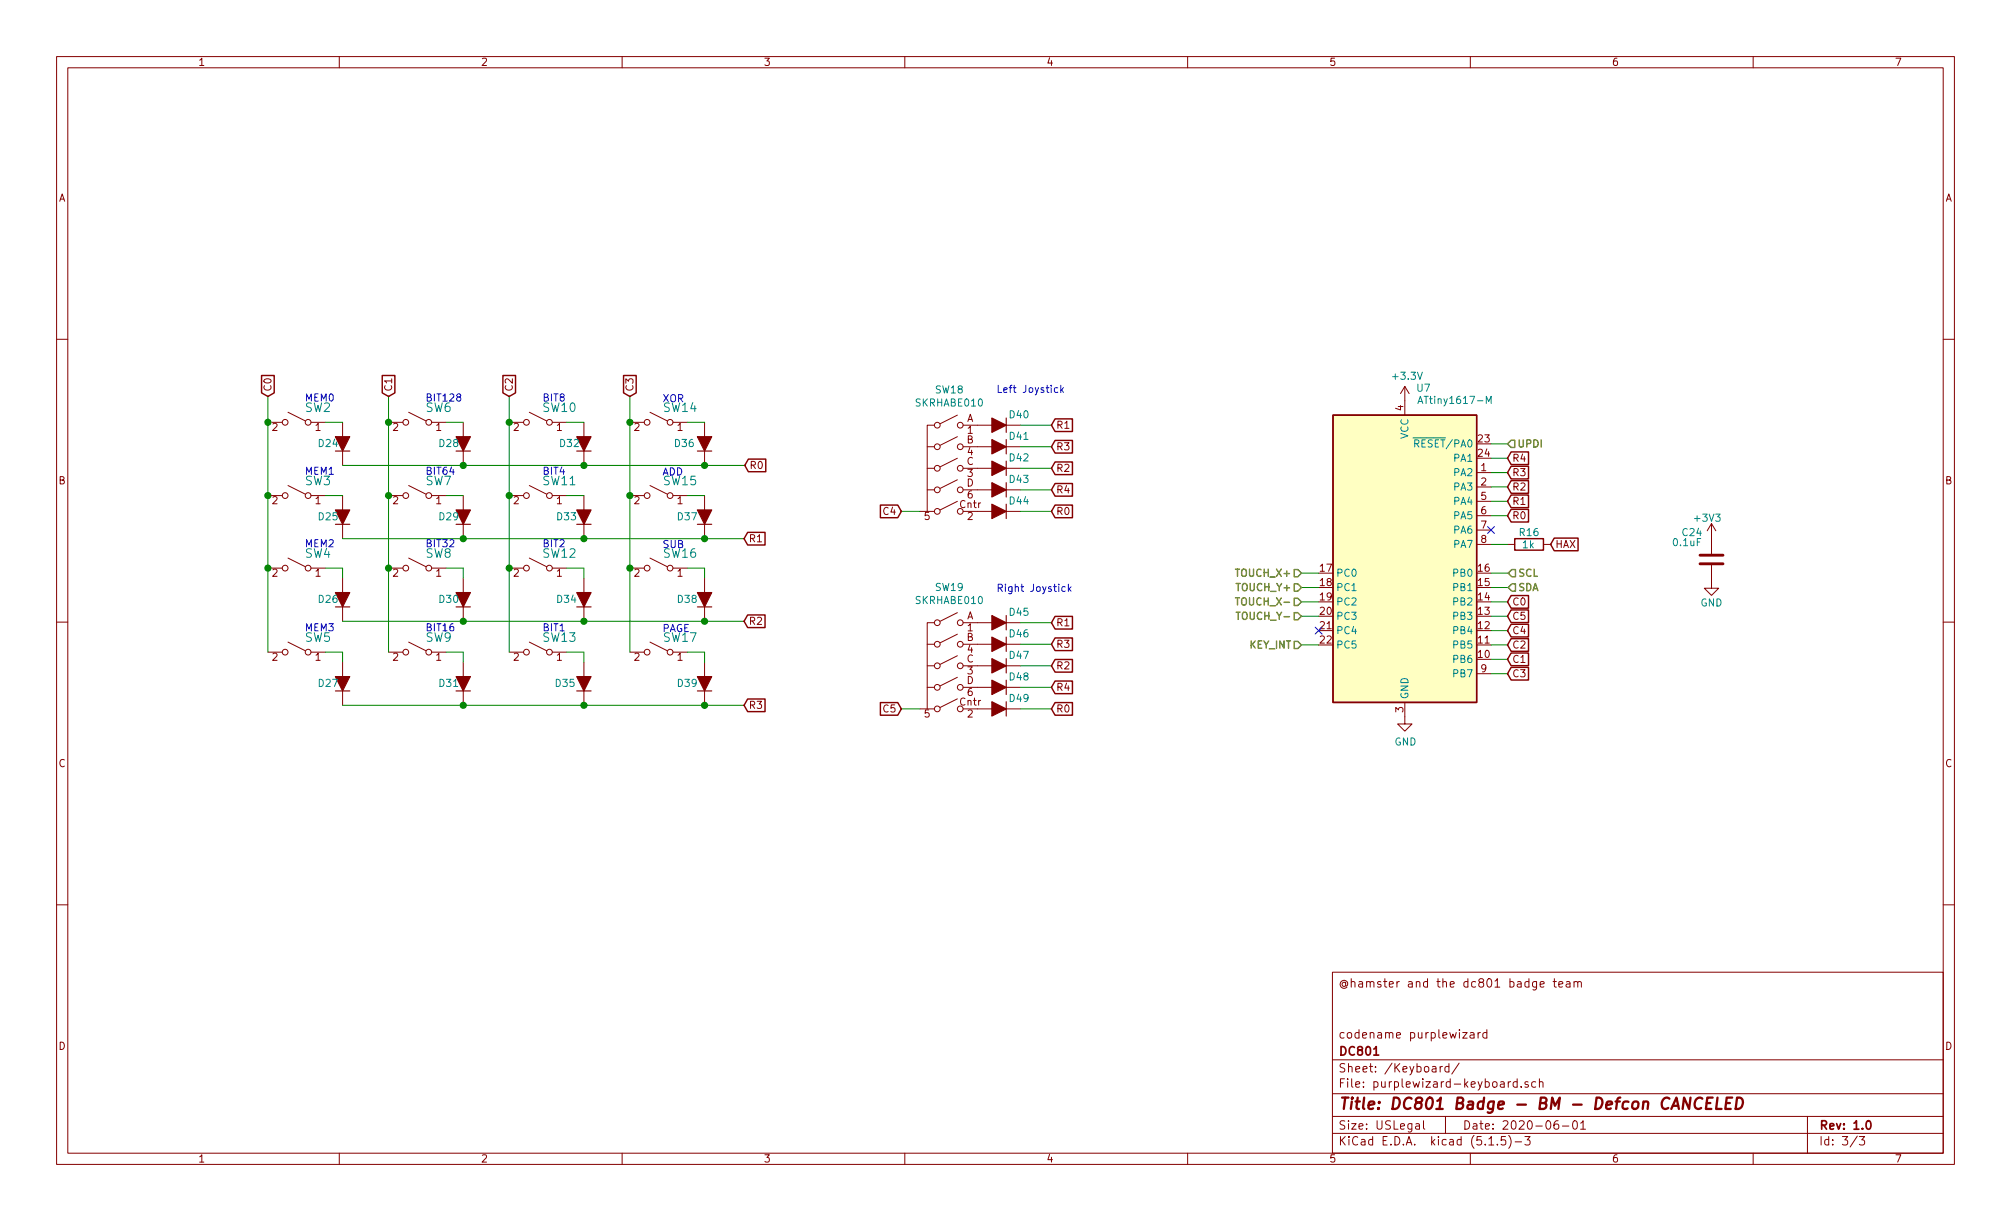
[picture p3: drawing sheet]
EESchema Schematic File Version 4
EELAYER 30 0
EELAYER END
$Descr USLegal 14000 8500
encoding utf-8
Sheet 3 3
Title "DC801 Badge - BM - Defcon CANCELED"
Date "2020-06-01"
Rev "1.0"
Comp "DC801"
Comment1 "codename purplewizard"
Comment2 ""
Comment3 ""
Comment4 "@hamster and the dc801 badge team"
$EndDescr
Text GLabel 5185 3240 2    50   Input ~ 0
R0
Text GLabel 6275 3560 0    50   Input ~ 0
C4
Text GLabel 2705 2760 1    50   Input ~ 0
C1
Text GLabel 3545 2760 1    50   Input ~ 0
C2
Text GLabel 4385 2760 1    50   Input ~ 0
C3
$Comp
L Device:D_ALT D28
U 1 1
P 3225 3090
F 0 "D28" V 3225 3190 50  0000 C CNN
F 1 "D_ALT" H 3225 2990 50  0001 C CNN
F 2 "Diode_SMD:D_SOD-323_HandSoldering" H 3225 3090 50  0001 C CNN
F 3 "" H 3225 3090 50  0001 C CNN
	1    3225 3090
	0    -1   -1   0   
$EndComp
$Comp
L Device:D_ALT D32
U 1 1
P 4065 3090
F 0 "D32" V 4065 3190 50  0000 C CNN
F 1 "D_ALT" H 4065 2990 50  0001 C CNN
F 2 "Diode_SMD:D_SOD-323_HandSoldering" H 4065 3090 50  0001 C CNN
F 3 "" H 4065 3090 50  0001 C CNN
	1    4065 3090
	0    -1   -1   0   
$EndComp
$Comp
L Device:D_ALT D36
U 1 1
P 4905 3090
F 0 "D36" V 4905 3230 50  0000 C CNN
F 1 "D_ALT" H 4905 2990 50  0001 C CNN
F 2 "Diode_SMD:D_SOD-323_HandSoldering" H 4905 3090 50  0001 C CNN
F 3 "" H 4905 3090 50  0001 C CNN
	1    4905 3090
	0    -1   -1   0   
$EndComp
Text GLabel 5180 3750 2    50   Input ~ 0
R1
$Comp
L Device:D_ALT D29
U 1 1
P 3225 3600
F 0 "D29" V 3225 3700 50  0000 C CNN
F 1 "D_ALT" H 3225 3500 50  0001 C CNN
F 2 "Diode_SMD:D_SOD-323_HandSoldering" H 3225 3600 50  0001 C CNN
F 3 "" H 3225 3600 50  0001 C CNN
	1    3225 3600
	0    -1   -1   0   
$EndComp
$Comp
L Device:D_ALT D33
U 1 1
P 4065 3600
F 0 "D33" V 4065 3720 50  0000 C CNN
F 1 "D_ALT" H 4065 3500 50  0001 C CNN
F 2 "Diode_SMD:D_SOD-323_HandSoldering" H 4065 3600 50  0001 C CNN
F 3 "" H 4065 3600 50  0001 C CNN
	1    4065 3600
	0    -1   -1   0   
$EndComp
$Comp
L Device:D_ALT D37
U 1 1
P 4905 3600
F 0 "D37" V 4905 3720 50  0000 C CNN
F 1 "D_ALT" H 4905 3500 50  0001 C CNN
F 2 "Diode_SMD:D_SOD-323_HandSoldering" H 4905 3600 50  0001 C CNN
F 3 "" H 4905 3600 50  0001 C CNN
	1    4905 3600
	0    -1   -1   0   
$EndComp
Text GLabel 5180 4325 2    50   Input ~ 0
R2
$Comp
L Device:D_ALT D30
U 1 1
P 3225 4175
F 0 "D30" V 3225 4275 50  0000 C CNN
F 1 "D_ALT" H 3225 4075 50  0001 C CNN
F 2 "Diode_SMD:D_SOD-323_HandSoldering" H 3225 4175 50  0001 C CNN
F 3 "" H 3225 4175 50  0001 C CNN
	1    3225 4175
	0    -1   -1   0   
$EndComp
$Comp
L Device:D_ALT D34
U 1 1
P 4065 4175
F 0 "D34" V 4065 4295 50  0000 C CNN
F 1 "D_ALT" H 4065 4075 50  0001 C CNN
F 2 "Diode_SMD:D_SOD-323_HandSoldering" H 4065 4175 50  0001 C CNN
F 3 "" H 4065 4175 50  0001 C CNN
	1    4065 4175
	0    -1   -1   0   
$EndComp
$Comp
L Device:D_ALT D38
U 1 1
P 4905 4175
F 0 "D38" V 4905 4295 50  0000 C CNN
F 1 "D_ALT" H 4905 4075 50  0001 C CNN
F 2 "Diode_SMD:D_SOD-323_HandSoldering" H 4905 4175 50  0001 C CNN
F 3 "" H 4905 4175 50  0001 C CNN
	1    4905 4175
	0    -1   -1   0   
$EndComp
Text GLabel 5180 4910 2    50   Input ~ 0
R3
$Comp
L Device:D_ALT D31
U 1 1
P 3225 4760
F 0 "D31" V 3225 4860 50  0000 C CNN
F 1 "D_ALT" H 3225 4660 50  0001 C CNN
F 2 "Diode_SMD:D_SOD-323_HandSoldering" H 3225 4760 50  0001 C CNN
F 3 "" H 3225 4760 50  0001 C CNN
	1    3225 4760
	0    -1   -1   0   
$EndComp
$Comp
L Device:D_ALT D35
U 1 1
P 4065 4760
F 0 "D35" V 4065 4890 50  0000 C CNN
F 1 "D_ALT" H 4065 4660 50  0001 C CNN
F 2 "Diode_SMD:D_SOD-323_HandSoldering" H 4065 4760 50  0001 C CNN
F 3 "" H 4065 4760 50  0001 C CNN
	1    4065 4760
	0    -1   -1   0   
$EndComp
$Comp
L Device:D_ALT D39
U 1 1
P 4905 4760
F 0 "D39" V 4905 4880 50  0000 C CNN
F 1 "D_ALT" H 4905 4660 50  0001 C CNN
F 2 "Diode_SMD:D_SOD-323_HandSoldering" H 4905 4760 50  0001 C CNN
F 3 "" H 4905 4760 50  0001 C CNN
	1    4905 4760
	0    -1   -1   0   
$EndComp
Wire Wire Line
	3105 3955 3225 3955
Wire Wire Line
	3225 3955 3225 4025
Wire Wire Line
	3105 4540 3225 4540
Wire Wire Line
	3225 4540 3225 4610
Wire Wire Line
	3945 4540 4065 4540
Wire Wire Line
	4065 4540 4065 4610
Wire Wire Line
	4785 4540 4905 4540
Wire Wire Line
	4905 4540 4905 4610
Wire Wire Line
	4065 3955 4065 4025
Wire Wire Line
	4905 3955 4905 4025
Wire Wire Line
	3945 3450 4065 3450
Wire Wire Line
	4785 3450 4905 3450
Wire Wire Line
	3225 3240 4065 3240
Connection ~ 4065 3240
Wire Wire Line
	4065 3240 4905 3240
Wire Wire Line
	3225 3750 4065 3750
Connection ~ 4065 3750
Wire Wire Line
	4065 3750 4905 3750
Wire Wire Line
	3225 4910 4065 4910
Connection ~ 4065 4910
Wire Wire Line
	4065 4910 4905 4910
Wire Wire Line
	3945 2940 4065 2940
Wire Wire Line
	4785 2940 4905 2940
Wire Wire Line
	4785 3955 4905 3955
Wire Wire Line
	3225 4325 4065 4325
Connection ~ 4065 4325
Wire Wire Line
	4065 4325 4905 4325
Wire Wire Line
	4905 3240 5185 3240
Connection ~ 4905 3240
Wire Wire Line
	4905 3750 5180 3750
Connection ~ 4905 3750
Wire Wire Line
	4905 4325 5180 4325
Connection ~ 4905 4325
Wire Wire Line
	4905 4910 5180 4910
Connection ~ 4905 4910
Wire Wire Line
	3945 3955 4065 3955
Wire Wire Line
	3105 2940 3225 2940
Wire Wire Line
	2705 2760 2705 2940
Wire Wire Line
	4385 2760 4385 2940
Wire Wire Line
	3545 2760 3545 2940
Wire Wire Line
	3105 3450 3225 3450
$Comp
L Switch:SW_SPST SW6
U 1 1
P 2905 2940
F 0 "SW6" H 2755 3045 60  0000 C CNN
F 1 "TACTILE" H 2905 3521 60  0001 C CNN
F 2 "lib_fp:SW_SPST_PTS647" H 2855 2740 60  0001 C CNN
F 3 "" H 2855 2740 60  0001 C CNN
	1    2905 2940
	-1   0    0    -1  
$EndComp
$Comp
L Switch:SW_SPST SW7
U 1 1
P 2905 3450
F 0 "SW7" H 2755 3555 60  0000 C CNN
F 1 "TACTILE" H 2905 4031 60  0001 C CNN
F 2 "lib_fp:SW_SPST_PTS647" H 2855 3250 60  0001 C CNN
F 3 "" H 2855 3250 60  0001 C CNN
	1    2905 3450
	-1   0    0    -1  
$EndComp
$Comp
L Switch:SW_SPST SW8
U 1 1
P 2905 3955
F 0 "SW8" H 2755 4060 60  0000 C CNN
F 1 "TACTILE" H 2905 4536 60  0001 C CNN
F 2 "lib_fp:SW_SPST_PTS647" H 2855 3755 60  0001 C CNN
F 3 "" H 2855 3755 60  0001 C CNN
	1    2905 3955
	-1   0    0    -1  
$EndComp
$Comp
L Switch:SW_SPST SW9
U 1 1
P 2905 4540
F 0 "SW9" H 2755 4645 60  0000 C CNN
F 1 "TACTILE" H 2905 5121 60  0001 C CNN
F 2 "lib_fp:SW_SPST_PTS647" H 2855 4340 60  0001 C CNN
F 3 "" H 2855 4340 60  0001 C CNN
	1    2905 4540
	-1   0    0    -1  
$EndComp
Connection ~ 2705 2940
Wire Wire Line
	2705 2940 2705 3450
Connection ~ 2705 3450
Wire Wire Line
	2705 3450 2705 3955
Connection ~ 2705 3955
Wire Wire Line
	2705 3955 2705 4540
$Comp
L Switch:SW_SPST SW10
U 1 1
P 3745 2940
F 0 "SW10" H 3595 3045 60  0000 C CNN
F 1 "TACTILE" H 3745 3521 60  0001 C CNN
F 2 "lib_fp:SW_SPST_PTS647" H 3695 2740 60  0001 C CNN
F 3 "" H 3695 2740 60  0001 C CNN
	1    3745 2940
	-1   0    0    -1  
$EndComp
$Comp
L Switch:SW_SPST SW11
U 1 1
P 3745 3450
F 0 "SW11" H 3595 3555 60  0000 C CNN
F 1 "TACTILE" H 3745 4031 60  0001 C CNN
F 2 "lib_fp:SW_SPST_PTS647" H 3695 3250 60  0001 C CNN
F 3 "" H 3695 3250 60  0001 C CNN
	1    3745 3450
	-1   0    0    -1  
$EndComp
$Comp
L Switch:SW_SPST SW12
U 1 1
P 3745 3955
F 0 "SW12" H 3595 4060 60  0000 C CNN
F 1 "TACTILE" H 3745 4536 60  0001 C CNN
F 2 "lib_fp:SW_SPST_PTS647" H 3695 3755 60  0001 C CNN
F 3 "" H 3695 3755 60  0001 C CNN
	1    3745 3955
	-1   0    0    -1  
$EndComp
$Comp
L Switch:SW_SPST SW13
U 1 1
P 3745 4540
F 0 "SW13" H 3595 4645 60  0000 C CNN
F 1 "TACTILE" H 3745 5121 60  0001 C CNN
F 2 "lib_fp:SW_SPST_PTS647" H 3695 4340 60  0001 C CNN
F 3 "" H 3695 4340 60  0001 C CNN
	1    3745 4540
	-1   0    0    -1  
$EndComp
Connection ~ 3545 2940
Wire Wire Line
	3545 2940 3545 3450
Connection ~ 3545 3450
Wire Wire Line
	3545 3450 3545 3955
Connection ~ 3545 3955
Wire Wire Line
	3545 3955 3545 4540
$Comp
L Switch:SW_SPST SW14
U 1 1
P 4585 2940
F 0 "SW14" H 4435 3045 60  0000 C CNN
F 1 "TACTILE" H 4585 3521 60  0001 C CNN
F 2 "lib_fp:SW_SPST_PTS647" H 4535 2740 60  0001 C CNN
F 3 "" H 4535 2740 60  0001 C CNN
	1    4585 2940
	-1   0    0    -1  
$EndComp
$Comp
L Switch:SW_SPST SW15
U 1 1
P 4585 3450
F 0 "SW15" H 4435 3555 60  0000 C CNN
F 1 "TACTILE" H 4585 4031 60  0001 C CNN
F 2 "lib_fp:SW_SPST_PTS647" H 4535 3250 60  0001 C CNN
F 3 "" H 4535 3250 60  0001 C CNN
	1    4585 3450
	-1   0    0    -1  
$EndComp
$Comp
L Switch:SW_SPST SW16
U 1 1
P 4585 3955
F 0 "SW16" H 4435 4060 60  0000 C CNN
F 1 "TACTILE" H 4585 4536 60  0001 C CNN
F 2 "lib_fp:SW_SPST_PTS647" H 4535 3755 60  0001 C CNN
F 3 "" H 4535 3755 60  0001 C CNN
	1    4585 3955
	-1   0    0    -1  
$EndComp
$Comp
L Switch:SW_SPST SW17
U 1 1
P 4585 4540
F 0 "SW17" H 4435 4645 60  0000 C CNN
F 1 "TACTILE" H 4585 5121 60  0001 C CNN
F 2 "lib_fp:SW_SPST_PTS647" H 4535 4340 60  0001 C CNN
F 3 "" H 4535 4340 60  0001 C CNN
	1    4585 4540
	-1   0    0    -1  
$EndComp
Connection ~ 4385 2940
Wire Wire Line
	4385 2940 4385 3450
Connection ~ 4385 3450
Wire Wire Line
	4385 3450 4385 3955
Connection ~ 4385 3955
Wire Wire Line
	4385 3955 4385 4540
$Comp
L MCU_Microchip_ATtiny:ATtiny1617-M U7
U 1 1
P 9780 3890
F 0 "U7" H 9910 5080 50  0000 C CNN
F 1 "ATtiny1617-M" H 10130 4995 50  0000 C CNN
F 2 "Package_DFN_QFN:QFN-24-1EP_4x4mm_P0.5mm_EP2.6x2.6mm" H 9780 3890 50  0001 C CIN
F 3 "http://ww1.microchip.com/downloads/en/DeviceDoc/ATtiny3217_1617-Data-Sheet-40001999B.pdf" H 9780 3890 50  0001 C CNN
	1    9780 3890
	1    0    0    -1  
$EndComp
$Comp
L power:+3.3V #PWR076
U 1 1
P 9780 2790
F 0 "#PWR076" H 9780 2640 50  0001 C CNN
F 1 "+3.3V" H 9795 2963 50  0000 C CNN
F 2 "" H 9780 2790 50  0001 C CNN
F 3 "" H 9780 2790 50  0001 C CNN
	1    9780 2790
	1    0    0    -1  
$EndComp
$Comp
L power:GND #PWR077
U 1 1
P 9780 4990
F 0 "#PWR077" H 9780 4740 50  0001 C CNN
F 1 "GND" H 9785 4817 50  0000 C CNN
F 2 "" H 9780 4990 50  0001 C CNN
F 3 "" H 9780 4990 50  0001 C CNN
	1    9780 4990
	1    0    0    -1  
$EndComp
Text GLabel 10495 3590 2    50   Input ~ 0
R0
Wire Wire Line
	10495 3190 10380 3190
Text GLabel 10495 3490 2    50   Input ~ 0
R1
Wire Wire Line
	10495 3290 10380 3290
Text GLabel 10495 3390 2    50   Input ~ 0
R2
Text GLabel 10495 3290 2    50   Input ~ 0
R3
Text GLabel 10495 3190 2    50   Input ~ 0
R4
Wire Wire Line
	10495 3590 10380 3590
Wire Wire Line
	10380 3490 10495 3490
Wire Wire Line
	10380 3390 10495 3390
Text HLabel 10500 4090 2    50   Input ~ 10
SDA
Text HLabel 10500 3990 2    50   Input ~ 10
SCL
Wire Wire Line
	10500 3990 10380 3990
Wire Wire Line
	10500 4090 10380 4090
Text HLabel 10495 3090 2    50   Input ~ 10
UPDI
Wire Wire Line
	10495 3090 10380 3090
Text GLabel 10495 4190 2    50   Input ~ 0
C0
Wire Wire Line
	10495 4190 10380 4190
Text GLabel 10495 4590 2    50   Input ~ 0
C1
Wire Wire Line
	10495 4290 10380 4290
Text GLabel 10495 4490 2    50   Input ~ 0
C2
Text GLabel 10495 4690 2    50   Input ~ 0
C3
Wire Wire Line
	10380 4490 10495 4490
Wire Wire Line
	10380 4390 10495 4390
Wire Wire Line
	9060 4090 9180 4090
Text HLabel 9060 4190 0    50   Input ~ 10
TOUCH_X-
Wire Wire Line
	9060 3990 9180 3990
Text HLabel 9060 3990 0    50   Input ~ 10
TOUCH_X+
Wire Wire Line
	9060 4290 9180 4290
Text HLabel 9060 4290 0    50   Input ~ 10
TOUCH_Y-
Wire Wire Line
	9060 4190 9180 4190
Text HLabel 9060 4090 0    50   Input ~ 10
TOUCH_Y+
$Comp
L Device:D_ALT D48
U 1 1
P 6955 4785
F 0 "D48" H 6815 4715 50  0000 C CNN
F 1 "D_ALT" H 6955 4685 50  0001 C CNN
F 2 "Diode_SMD:D_SOD-323_HandSoldering" H 6955 4785 50  0001 C CNN
F 3 "" H 6955 4785 50  0001 C CNN
	1    6955 4785
	-1   0    0    1   
$EndComp
$Comp
L Device:D_ALT D46
U 1 1
P 6955 4485
F 0 "D46" H 6815 4415 50  0000 C CNN
F 1 "D_ALT" H 6955 4385 50  0001 C CNN
F 2 "Diode_SMD:D_SOD-323_HandSoldering" H 6955 4485 50  0001 C CNN
F 3 "" H 6955 4485 50  0001 C CNN
	1    6955 4485
	-1   0    0    1   
$EndComp
$Comp
L Device:D_ALT D47
U 1 1
P 6955 4635
F 0 "D47" H 6815 4565 50  0000 C CNN
F 1 "D_ALT" H 6955 4535 50  0001 C CNN
F 2 "Diode_SMD:D_SOD-323_HandSoldering" H 6955 4635 50  0001 C CNN
F 3 "" H 6955 4635 50  0001 C CNN
	1    6955 4635
	-1   0    0    1   
$EndComp
$Comp
L Device:D_ALT D45
U 1 1
P 6955 4335
F 0 "D45" H 6815 4265 50  0000 C CNN
F 1 "D_ALT" H 6955 4235 50  0001 C CNN
F 2 "Diode_SMD:D_SOD-323_HandSoldering" H 6955 4335 50  0001 C CNN
F 3 "" H 6955 4335 50  0001 C CNN
	1    6955 4335
	-1   0    0    1   
$EndComp
$Comp
L SKRHABE010:SKRHABE010 SW19
U 1 1
P 6605 4635
F 0 "SW19" H 6609 5183 50  0000 C CNN
F 1 "SKRHABE010" H 6609 5092 50  0000 C CNN
F 2 "lib_fp:SKRHABE010" H 6605 4335 50  0001 C CNN
F 3 "~" H 6605 4335 50  0001 C CNN
	1    6605 4635
	1    0    0    -1  
$EndComp
$Comp
L Device:D_ALT D49
U 1 1
P 6955 4935
F 0 "D49" H 6815 4865 50  0000 C CNN
F 1 "D_ALT" H 6955 4835 50  0001 C CNN
F 2 "Diode_SMD:D_SOD-323_HandSoldering" H 6955 4935 50  0001 C CNN
F 3 "" H 6955 4935 50  0001 C CNN
	1    6955 4935
	-1   0    0    1   
$EndComp
$Comp
L SKRHABE010:SKRHABE010 SW18
U 1 1
P 6605 3260
F 0 "SW18" H 6609 3808 50  0000 C CNN
F 1 "SKRHABE010" H 6609 3717 50  0000 C CNN
F 2 "lib_fp:SKRHABE010" H 6605 2960 50  0001 C CNN
F 3 "~" H 6605 2960 50  0001 C CNN
	1    6605 3260
	1    0    0    -1  
$EndComp
$Comp
L Device:D_ALT D43
U 1 1
P 6955 3410
F 0 "D43" H 6815 3340 50  0000 C CNN
F 1 "D_ALT" H 6955 3310 50  0001 C CNN
F 2 "Diode_SMD:D_SOD-323_HandSoldering" H 6955 3410 50  0001 C CNN
F 3 "" H 6955 3410 50  0001 C CNN
	1    6955 3410
	-1   0    0    1   
$EndComp
$Comp
L Device:D_ALT D41
U 1 1
P 6955 3110
F 0 "D41" H 6815 3040 50  0000 C CNN
F 1 "D_ALT" H 6955 3010 50  0001 C CNN
F 2 "Diode_SMD:D_SOD-323_HandSoldering" H 6955 3110 50  0001 C CNN
F 3 "" H 6955 3110 50  0001 C CNN
	1    6955 3110
	-1   0    0    1   
$EndComp
$Comp
L Device:D_ALT D42
U 1 1
P 6955 3260
F 0 "D42" H 6815 3190 50  0000 C CNN
F 1 "D_ALT" H 6955 3160 50  0001 C CNN
F 2 "Diode_SMD:D_SOD-323_HandSoldering" H 6955 3260 50  0001 C CNN
F 3 "" H 6955 3260 50  0001 C CNN
	1    6955 3260
	-1   0    0    1   
$EndComp
$Comp
L Device:D_ALT D40
U 1 1
P 6955 2960
F 0 "D40" H 6815 2890 50  0000 C CNN
F 1 "D_ALT" H 6955 2860 50  0001 C CNN
F 2 "Diode_SMD:D_SOD-323_HandSoldering" H 6955 2960 50  0001 C CNN
F 3 "" H 6955 2960 50  0001 C CNN
	1    6955 2960
	-1   0    0    1   
$EndComp
$Comp
L Device:D_ALT D44
U 1 1
P 6955 3560
F 0 "D44" H 6815 3490 50  0000 C CNN
F 1 "D_ALT" H 6955 3460 50  0001 C CNN
F 2 "Diode_SMD:D_SOD-323_HandSoldering" H 6955 3560 50  0001 C CNN
F 3 "" H 6955 3560 50  0001 C CNN
	1    6955 3560
	-1   0    0    1   
$EndComp
Wire Wire Line
	6275 3560 6405 3560
Text GLabel 10495 4390 2    50   Input ~ 0
C4
Wire Wire Line
	10380 4590 10495 4590
Text GLabel 7320 4785 2    50   Input ~ 0
R4
Text GLabel 7320 4935 2    50   Input ~ 0
R0
Text GLabel 7320 4335 2    50   Input ~ 0
R1
Text GLabel 7320 4635 2    50   Input ~ 0
R2
Text GLabel 7320 4485 2    50   Input ~ 0
R3
Wire Wire Line
	7320 4935 7105 4935
Wire Wire Line
	7105 4335 7320 4335
Wire Wire Line
	7105 4635 7320 4635
Wire Wire Line
	7105 4485 7320 4485
Wire Wire Line
	7105 4785 7320 4785
Text GLabel 6275 4935 0    50   Input ~ 0
C5
Wire Wire Line
	6275 4935 6405 4935
Text GLabel 1865 2760 1    50   Input ~ 0
C0
$Comp
L Device:D_ALT D24
U 1 1
P 2385 3090
F 0 "D24" V 2385 3190 50  0000 C CNN
F 1 "D_ALT" H 2385 2990 50  0001 C CNN
F 2 "Diode_SMD:D_SOD-323_HandSoldering" H 2385 3090 50  0001 C CNN
F 3 "" H 2385 3090 50  0001 C CNN
	1    2385 3090
	0    -1   -1   0   
$EndComp
$Comp
L Device:D_ALT D25
U 1 1
P 2385 3600
F 0 "D25" V 2385 3700 50  0000 C CNN
F 1 "D_ALT" H 2385 3500 50  0001 C CNN
F 2 "Diode_SMD:D_SOD-323_HandSoldering" H 2385 3600 50  0001 C CNN
F 3 "" H 2385 3600 50  0001 C CNN
	1    2385 3600
	0    -1   -1   0   
$EndComp
$Comp
L Device:D_ALT D26
U 1 1
P 2385 4175
F 0 "D26" V 2385 4275 50  0000 C CNN
F 1 "D_ALT" H 2385 4075 50  0001 C CNN
F 2 "Diode_SMD:D_SOD-323_HandSoldering" H 2385 4175 50  0001 C CNN
F 3 "" H 2385 4175 50  0001 C CNN
	1    2385 4175
	0    -1   -1   0   
$EndComp
$Comp
L Device:D_ALT D27
U 1 1
P 2385 4760
F 0 "D27" V 2385 4860 50  0000 C CNN
F 1 "D_ALT" H 2385 4660 50  0001 C CNN
F 2 "Diode_SMD:D_SOD-323_HandSoldering" H 2385 4760 50  0001 C CNN
F 3 "" H 2385 4760 50  0001 C CNN
	1    2385 4760
	0    -1   -1   0   
$EndComp
Wire Wire Line
	2265 3955 2385 3955
Wire Wire Line
	2385 3955 2385 4025
Wire Wire Line
	2265 4540 2385 4540
Wire Wire Line
	2385 4540 2385 4610
Wire Wire Line
	2385 3240 3225 3240
Wire Wire Line
	2385 3750 3225 3750
Wire Wire Line
	2385 4910 3225 4910
Wire Wire Line
	2385 4325 3225 4325
Wire Wire Line
	2265 2940 2385 2940
Wire Wire Line
	1865 2760 1865 2940
Wire Wire Line
	2265 3450 2385 3450
$Comp
L Switch:SW_SPST SW2
U 1 1
P 2065 2940
F 0 "SW2" H 1915 3045 60  0000 C CNN
F 1 "TACTILE" H 2065 3521 60  0001 C CNN
F 2 "lib_fp:SW_SPST_PTS647" H 2015 2740 60  0001 C CNN
F 3 "" H 2015 2740 60  0001 C CNN
	1    2065 2940
	-1   0    0    -1  
$EndComp
$Comp
L Switch:SW_SPST SW3
U 1 1
P 2065 3450
F 0 "SW3" H 1915 3555 60  0000 C CNN
F 1 "TACTILE" H 2065 4031 60  0001 C CNN
F 2 "lib_fp:SW_SPST_PTS647" H 2015 3250 60  0001 C CNN
F 3 "" H 2015 3250 60  0001 C CNN
	1    2065 3450
	-1   0    0    -1  
$EndComp
$Comp
L Switch:SW_SPST SW4
U 1 1
P 2065 3955
F 0 "SW4" H 1915 4060 60  0000 C CNN
F 1 "TACTILE" H 2065 4536 60  0001 C CNN
F 2 "lib_fp:SW_SPST_PTS647" H 2015 3755 60  0001 C CNN
F 3 "" H 2015 3755 60  0001 C CNN
	1    2065 3955
	-1   0    0    -1  
$EndComp
$Comp
L Switch:SW_SPST SW5
U 1 1
P 2065 4540
F 0 "SW5" H 1915 4645 60  0000 C CNN
F 1 "TACTILE" H 2065 5121 60  0001 C CNN
F 2 "lib_fp:SW_SPST_PTS647" H 2015 4340 60  0001 C CNN
F 3 "" H 2015 4340 60  0001 C CNN
	1    2065 4540
	-1   0    0    -1  
$EndComp
Connection ~ 1865 2940
Wire Wire Line
	1865 2940 1865 3450
Connection ~ 1865 3450
Wire Wire Line
	1865 3450 1865 3955
Connection ~ 1865 3955
Wire Wire Line
	1865 3955 1865 4540
Connection ~ 3225 3240
Connection ~ 3225 3750
Connection ~ 3225 4325
Connection ~ 3225 4910
Text GLabel 10495 4290 2    50   Input ~ 0
C5
Wire Wire Line
	10380 4690 10495 4690
$Comp
L power:+3V3 #PWR?
U 1 1
P 11915 3745
AR Path="/5F2D1ACE" Ref="#PWR?"  Part="1" 
AR Path="/5EDD3A88/5F2D1ACE" Ref="#PWR079"  Part="1" 
F 0 "#PWR079" H 11915 3595 50  0001 C CNN
F 1 "+3V3" H 11885 3885 50  0000 C CNN
F 2 "" H 11915 3745 50  0001 C CNN
F 3 "" H 11915 3745 50  0001 C CNN
	1    11915 3745
	1    0    0    -1  
$EndComp
$Comp
L power:GND #PWR?
U 1 1
P 11915 4045
AR Path="/5F2D1AD4" Ref="#PWR?"  Part="1" 
AR Path="/5EDD3A88/5F2D1AD4" Ref="#PWR080"  Part="1" 
F 0 "#PWR080" H 11915 3795 50  0001 C CNN
F 1 "GND" H 11915 3895 50  0000 C CNN
F 2 "" H 11915 4045 50  0001 C CNN
F 3 "" H 11915 4045 50  0001 C CNN
	1    11915 4045
	1    0    0    -1  
$EndComp
$Comp
L Device:C C?
U 1 1
P 11915 3895
AR Path="/5F2D1ADA" Ref="C?"  Part="1" 
AR Path="/5EDD3A88/5F2D1ADA" Ref="C24"  Part="1" 
F 0 "C24" H 12050 3710 50  0000 C CNN
F 1 "0.1uF" H 12085 3780 50  0000 C CNN
F 2 "Capacitor_SMD:C_0603_1608Metric" H 11953 3745 50  0001 C CNN
F 3 "~" H 11915 3895 50  0001 C CNN
	1    11915 3895
	-1   0    0    1   
$EndComp
NoConn ~ 9180 4390
NoConn ~ 9180 4490
NoConn ~ 10380 3690
Wire Wire Line
	7105 3410 7320 3410
Wire Wire Line
	7105 3110 7320 3110
Wire Wire Line
	7105 3260 7320 3260
Wire Wire Line
	7105 2960 7320 2960
Wire Wire Line
	7320 3560 7105 3560
Text GLabel 7320 3110 2    50   Input ~ 0
R3
Text GLabel 7320 3260 2    50   Input ~ 0
R2
Text GLabel 7320 2960 2    50   Input ~ 0
R1
Text GLabel 7320 3560 2    50   Input ~ 0
R0
Text GLabel 7320 3410 2    50   Input ~ 0
R4
Text GLabel 10795 3790 2    50   Input ~ 0
HAX
Wire Wire Line
	10380 3790 10495 3790
$Comp
L Device:R R16
U 1 1
P 10645 3790
F 0 "R16" V 10560 3790 50  0000 C CNN
F 1 "1k" V 10645 3785 50  0000 C CNN
F 2 "Resistor_SMD:R_0603_1608Metric" V 10575 3790 50  0001 C CNN
F 3 "~" H 10645 3790 50  0001 C CNN
	1    10645 3790
	0    1    1    0   
$EndComp
$EndSCHEMATC
